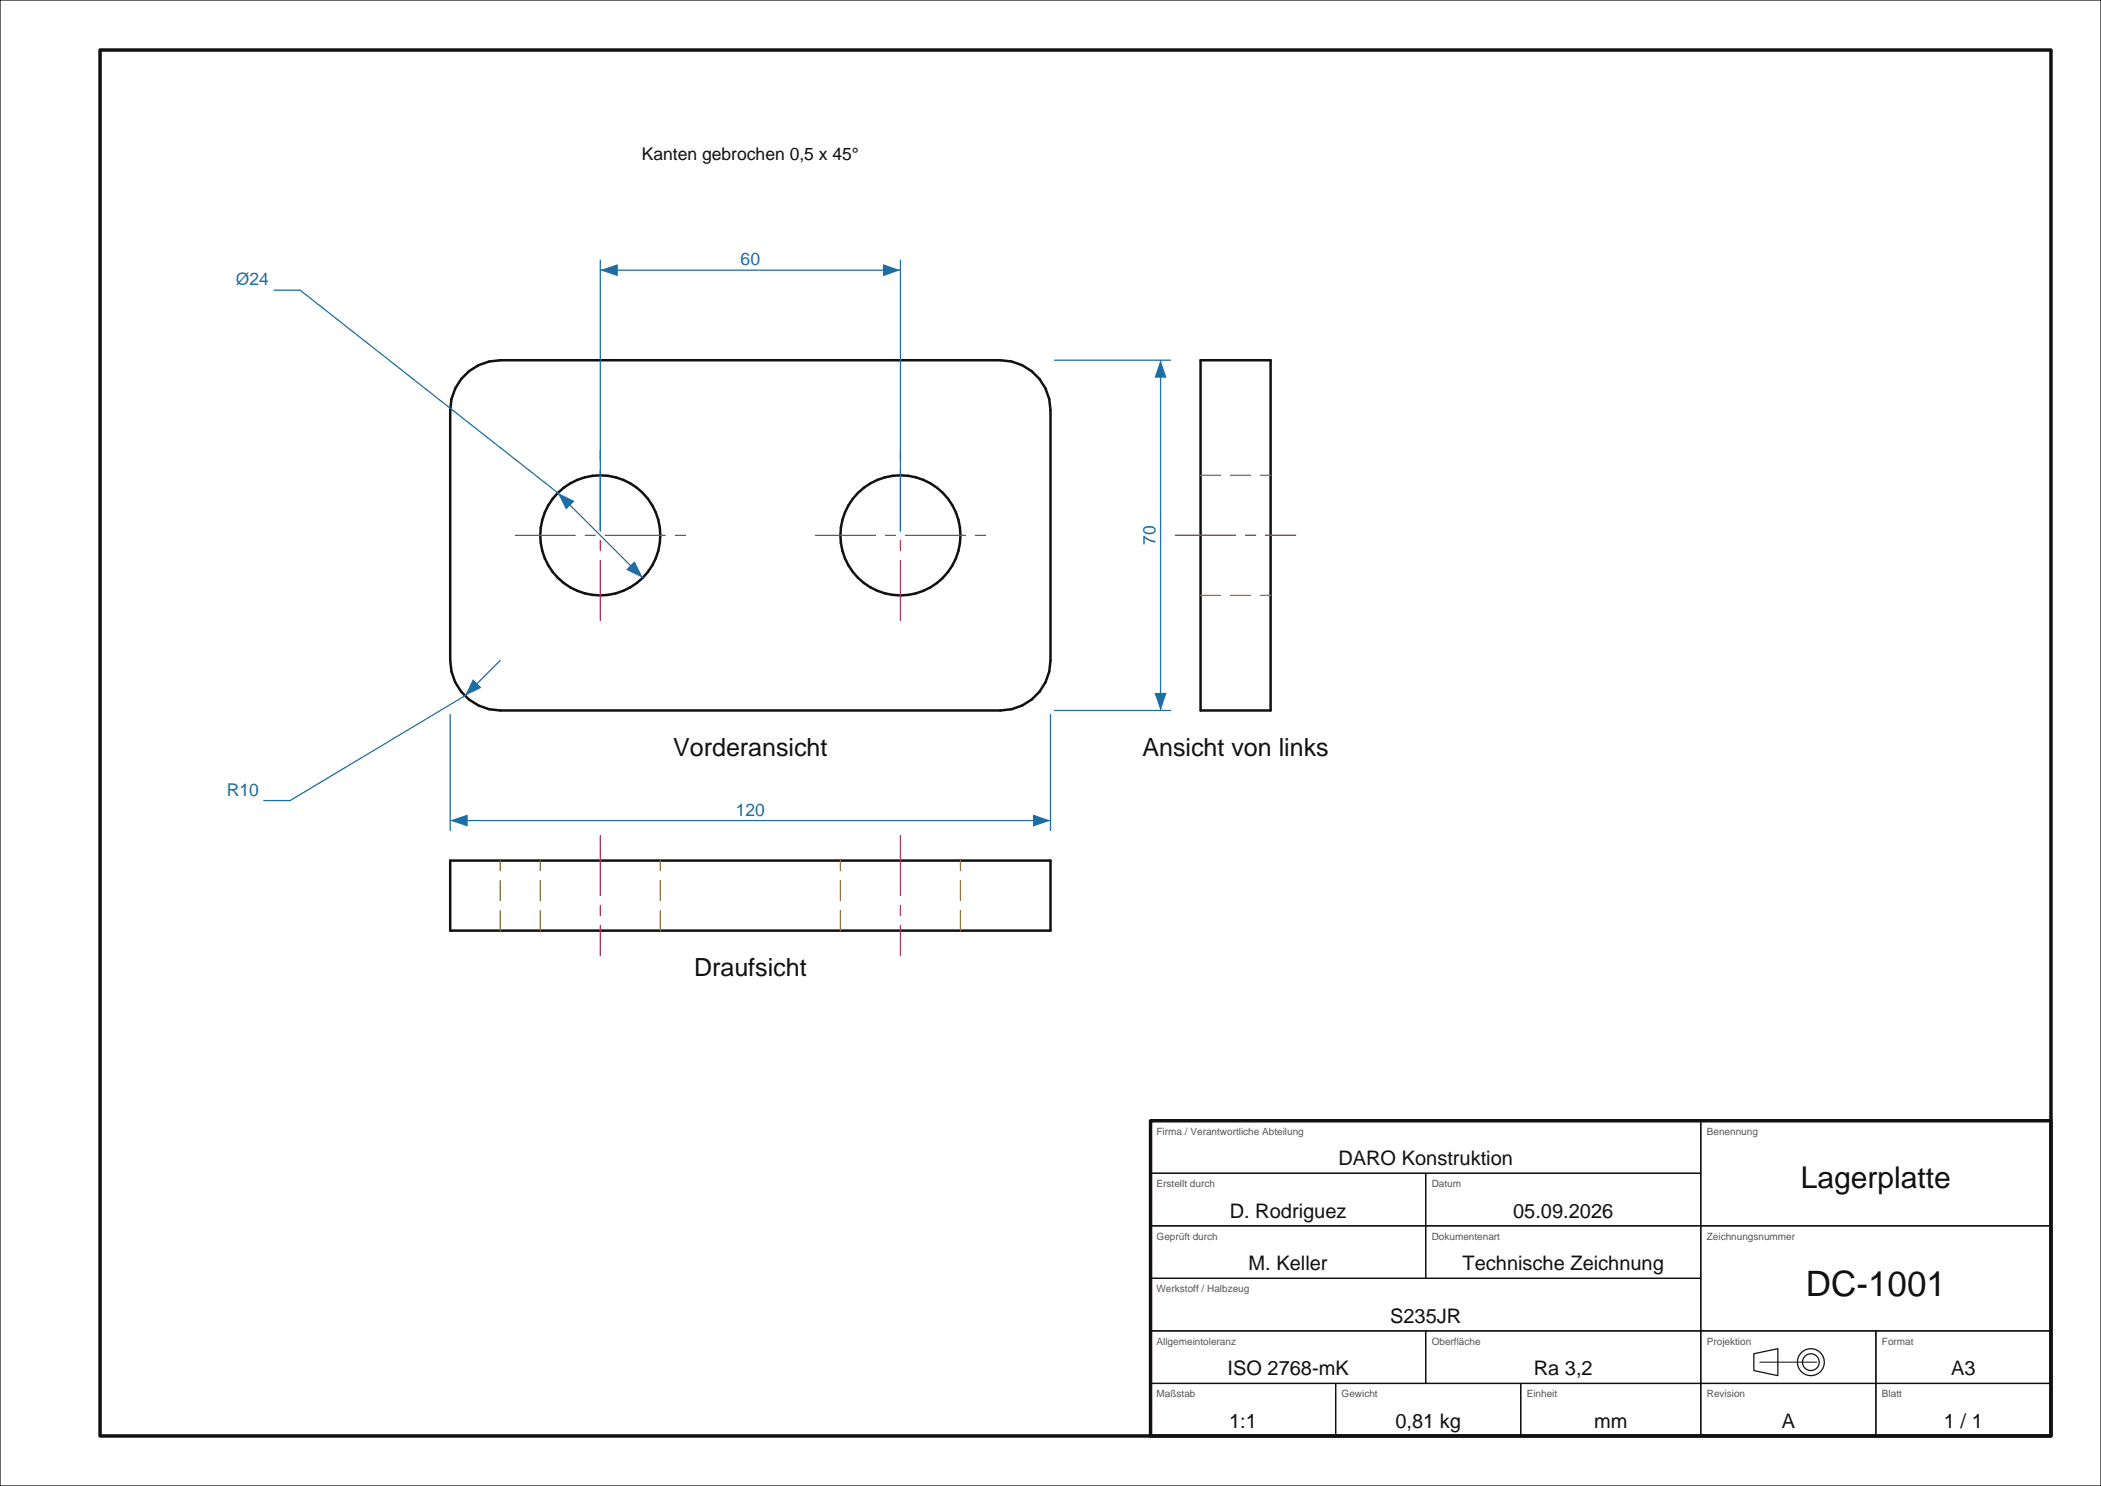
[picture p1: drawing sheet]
<svg xmlns="http://www.w3.org/2000/svg" width="420mm" height="297mm" viewBox="0 0 420 297" stroke-linecap="round" stroke-linejoin="round" font-family="sans-serif">
<g fill="none" stroke="#111" stroke-width=".25">
<path d="M0 0h420v297h-420zM230 224h110v10.5h-110zM230 234.5h55v10.5h-55zM285 234.5h55v10.5h-55zM340 224h70v21h-70zM230 245h55v10.5h-55zM230 255.5h110v10.5h-110zM285 245h55v10.5h-55zM340 245h70v21h-70zM230 266h55v10.5h-55zM230 276.5h37v10.5h-37zM267 276.5h37v10.5h-37z"/>
<path d="M285 266h55v10.5h-55zM304 276.5h36v10.5h-36zM340 266h35v10.5h-35zM340 276.5h35v10.5h-35zM350.6 270.6l4.8-1v5.4l-4.8-1.1zM375 266h35v10.5h-35zM375 276.5h35v10.5h-35z"/>
<circle cx="362" cy="272.2" r="2.7"/>
<circle cx="362" cy="272.3" r="1.68"/>
</g>
<path d="M20 10h390v277h-390zM230 224h180v63h-180z" fill="none" stroke="#111" stroke-width=".7"/>
<path d="M351.8 272.3h11.4" fill="none" stroke="#111" stroke-width=".2" stroke-dasharray="12 2 2 2"/>
<g fill="none" stroke="#111" stroke-width=".5">
<path d="M92.2 75.8a10 10 0 0 1 7.8-3.8h100a10 10 0 0 1 10 10v50a10 10 0 0 1-10 10h-100a10 10 0 0 1-10-10v-50l.3-2.2 .7-2.1zM240 72h14v70h-14zM90 172h120v14h-120z"/>
<circle cx="120" cy="107" r="12"/>
<circle cx="180" cy="107" r="12"/>
</g>
<path d="M103 107h34M163 107h34M235 107h24M120 124v-34M180 124v-34M120 167v24M180 167v24" fill="none" stroke="#b03060" stroke-width=".25" stroke-dasharray="12 2 2 2"/>
<path d="M240 95h14M240 119h14M100 186v-14M108 186v-14M132 186v-14M168 186v-14M192 186v-14" fill="none" stroke="#8a6d3b" stroke-width=".25" stroke-dasharray="4 2"/>
<path d="M90 142.8v23.2M210 142.8v23.2M90 164h120" fill="none" stroke="#1c6ea4" stroke-width=".25"/>
<g fill="#1c6ea4">
<path d="M90 164l3.5-1.2v2.4z"/>
<path d="M206.5 162.8l3.5 1.2-3.5 1.2z"/>
</g>
<path d="M210.8 72h23.2M232 72v70M210.8 142h23.2" fill="none" stroke="#1c6ea4" stroke-width=".25"/>
<g fill="#1c6ea4">
<path d="M230.8 138.5h2.4l-1.2 3.5z"/>
<path d="M232 72l1.2 3.5h-2.4z"/>
</g>
<path d="M120 52v54.2M120 54h60M180 52v54.2" fill="none" stroke="#1c6ea4" stroke-width=".25"/>
<g fill="#1c6ea4">
<path d="M120 54l3.5-1.2v2.4z"/>
<path d="M176.5 52.8l3.5 1.2-3.5 1.2z"/>
</g>
<path d="M111.5 98.5l17 17" fill="none" stroke="#1c6ea4" stroke-width=".25"/>
<g fill="#1c6ea4">
<path d="M125.2 113.9l1.7-1.7 1.6 3.3z"/>
<path d="M111.5 98.5l3.3 1.6-1.7 1.7z"/>
</g>
<path d="M54.8 58h5.2l51.5 40.5M100 132l-7.1 7.1" fill="none" stroke="#1c6ea4" stroke-width=".25"/>
<path d="M94.6 135.7l1.7 1.7-3.4 1.7z" fill="#1c6ea4"/>
<path d="M92.9 139.1l-34.9 20.9h-5.2" fill="none" stroke="#1c6ea4" stroke-width=".25"/>
<text font-size="7" fill="#111" x="361" y="259">DC-1001</text>
<text font-size="6" fill="#111" x="360" y="237.5">Lagerplatte</text>
<g font-size="5" fill="#111">
<text x="134.6" y="151">Vorderansicht</text>
<text x="228.4" y="151">Ansicht von links</text>
<text x="138.7" y="195">Draufsicht</text>
</g>
<g font-size="4" fill="#111">
<text x="267.5" y="232.9">DARO Konstruktion</text>
<text x="245.8" y="243.4">D. Rodriguez</text>
<text x="302.5" y="243.4">05.09.2026</text>
<text x="249.6" y="253.9">M. Keller</text>
<text x="292.4" y="253.9">Technische Zeichnung</text>
<text x="277.9" y="264.4">S235JR</text>
<text x="245.4" y="274.9">ISO 2768-mK</text>
<text x="306.6" y="274.9">Ra 3,2</text>
<text x="390.1" y="274.9">A3</text>
<text x="245.7" y="285.4">1:1</text>
<text x="278.9" y="285.4">0,81 kg</text>
<text x="318.7" y="285.4">mm</text>
<text x="356.2" y="285.4">A</text>
<text x="388.6" y="285.4">1 / 1</text>
</g>
<text font-size="3.5" fill="#111" x="128.3" y="32">Kanten gebrochen 0,5 x 45°</text>
<g font-size="3.5" fill="#1c6ea4">
<text x="148.1" y="53">60</text>
<text x="47.1" y="57">Ø24</text>
<text x="231" y="108.9" transform="rotate(-90 231 108.9)">70</text>
<text x="45.3" y="159">R10</text>
<text x="147.1" y="163">120</text>
</g>
<g font-size="2" fill="#555">
<text x="231.2" y="226.8">Firma / Verantwortliche Abteilung</text>
<text x="341.2" y="226.8">Benennung</text>
<text x="231.2" y="237.3">Erstellt durch</text>
<text x="286.2" y="237.3">Datum</text>
<text x="231.2" y="247.8">Geprüft durch</text>
<text x="286.2" y="247.8">Dokumentenart</text>
<text x="341.2" y="247.8">Zeichnungsnummer</text>
<text x="231.2" y="258.3">Werkstoff / Halbzeug</text>
<text x="231.2" y="268.8">Allgemeintoleranz</text>
<text x="286.2" y="268.8">Oberfläche</text>
<text x="341.2" y="268.8">Projektion</text>
<text x="376.2" y="268.8">Format</text>
<text x="231.2" y="279.3">Maßstab</text>
<text x="268.2" y="279.3">Gewicht</text>
<text x="305.2" y="279.3">Einheit</text>
<text x="341.2" y="279.3">Revision</text>
<text x="376.2" y="279.3">Blatt</text>
</g>
</svg>
